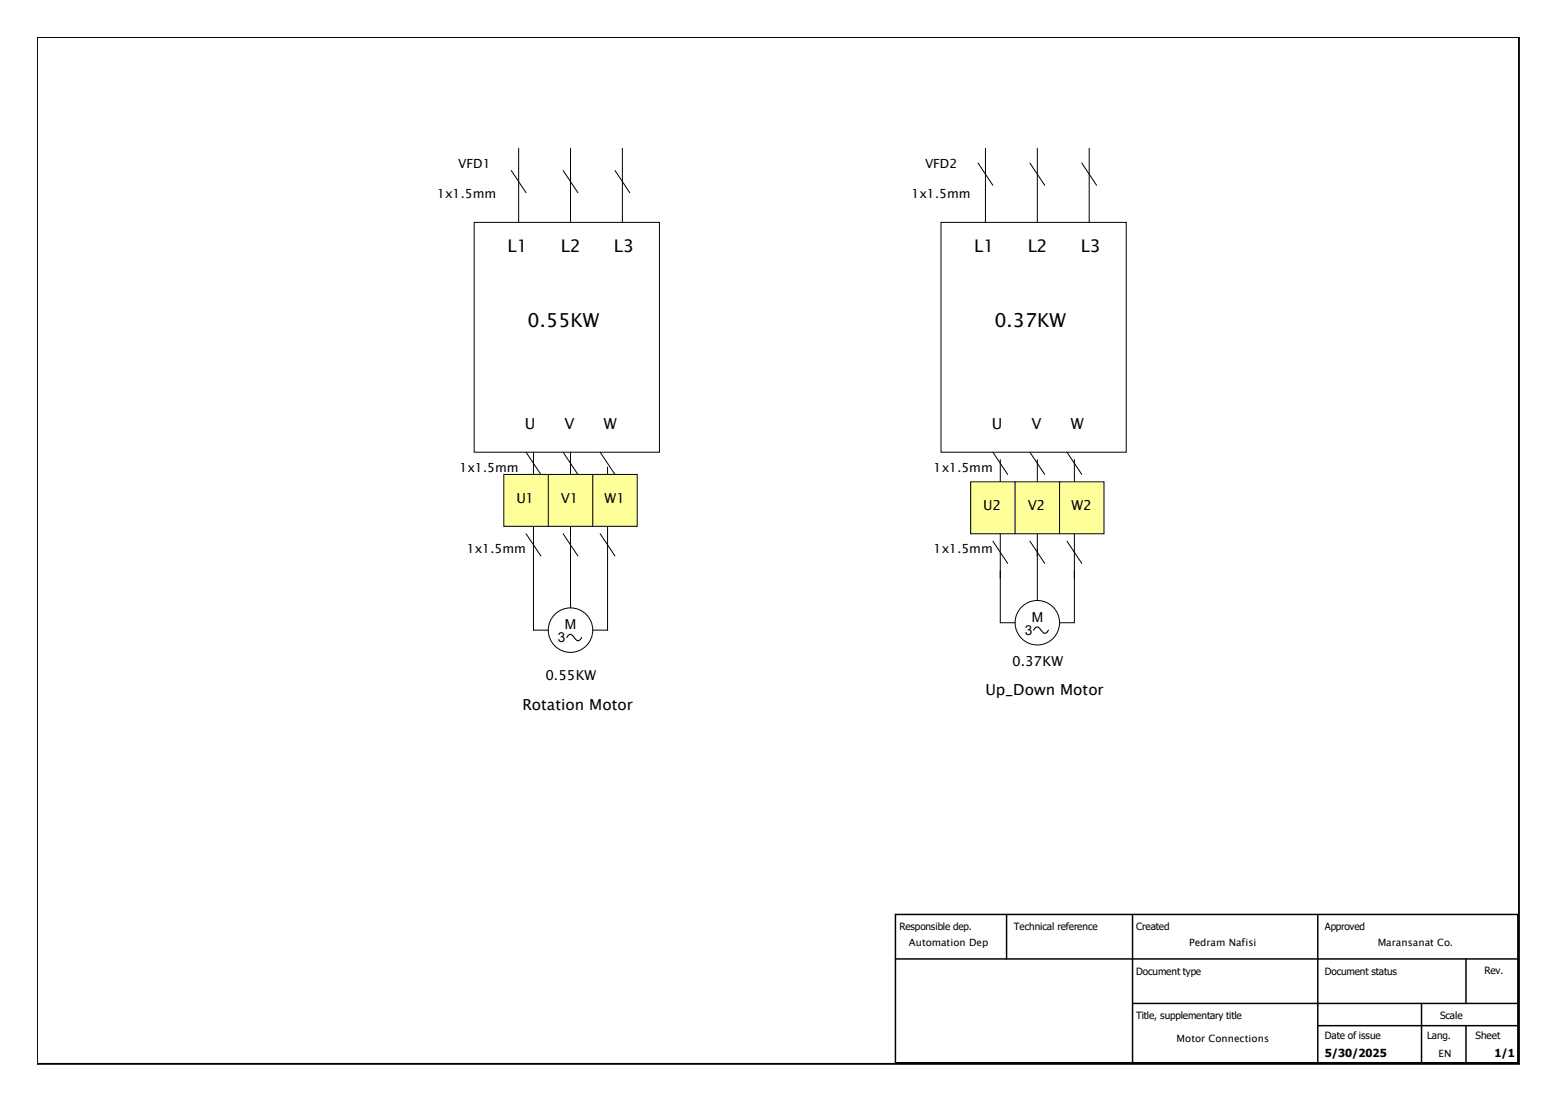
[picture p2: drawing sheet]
<svg xmlns="http://www.w3.org/2000/svg" width="420mm" height="297mm" viewBox="0 0 420 297" stroke-linecap="round" stroke-linejoin="round" font-family="sans-serif">
<g fill="none" stroke="#000" stroke-width=".27">
<path d="M140 40v20M154 40v20M168 40v20M128 60h50v62h-50zM144 122v32M154 122v26M164 126v32M144 170h4M160 170h4"/>
<circle cx="154" cy="170" r="6"/>
</g>
<path d="M153 172l.4-.6a.86 .86 0 0 1 1.4 .4 1.79 1.79 0 0 0 1.4 1l.8-.8" fill="none" stroke="#000" stroke-width=".3"/>
<path d="M136 128h36v14h-36z" fill-rule="evenodd" fill="#ff9" stroke="#000" stroke-width=".27"/>
<g fill="none" stroke="#000" stroke-width=".27">
<path d="M266 40v20M280 40v20M294 40v20M254 60h50v62h-50zM148 128v14M160 128v14M270 124v32M280 124v26M290 124v32"/>
<circle cx="280" cy="168" r="6"/>
</g>
<path d="M279 170l.4-.6a.86 .86 0 0 1 1.4 .4 1.79 1.79 0 0 0 1.4 1l.8-.8" fill="none" stroke="#000" stroke-width=".3"/>
<path d="M262 130h36v14h-36z" fill-rule="evenodd" fill="#ff9" stroke="#000" stroke-width=".27"/>
<g fill="none" stroke="#000" stroke-width=".27">
<path d="M138 46l4 6M152 46l4 6M166 46l4 6M264 44l4 6M278 44l4 6M292 44l4 6M142 122l4 6M152 122l4 6M162 122l4 6M268 122l4 6M274 130v14M278 122l4 6"/>
<path d="M286 130v14M288 122l4 6M142 144l4 6M144 154v16M152 144l4 6M154 148v16M162 144l4 6M164 158v12M268 146l4 6M270 154v14h4M278 146l4 6M280 148v14"/>
<path d="M288 146l4 6M290 154v14h-4"/>
</g>
<path d="M10 10h400v277h-400z" fill="none" stroke="#000" stroke-width=".5"/>
<path d="M241.7 246.7h168v40h-168zM241.7 258.7h168M271.7 246.7v12M305.7 246.7v40M355.7 246.7v40M395.7 258.7v12M305.7 270.7h104M355.7 276.7h54M383.7 270.7v16M395.7 276.7v10" fill="none" stroke="#000" stroke-width=".4"/>
<g font-size="5.2">
<text x="142.4" y="88.1">0.55KW</text>
<text x="268.4" y="88.1">0.37KW</text>
</g>
<g font-size="4.7">
<text x="137" y="67.9">L1</text>
<text x="151.4" y="67.9">L2</text>
<text x="165.7" y="67.9">L3</text>
<text x="263" y="67.9">L1</text>
<text x="277.4" y="67.9">L2</text>
<text x="291.7" y="67.9">L3</text>
</g>
<g font-size="4.1">
<text x="141.7" y="115.7">U</text>
<text x="152.4" y="115.7">V</text>
<text x="163" y="115.7">W</text>
<text x="267.7" y="115.7">U</text>
<text x="278.4" y="115.7">V</text>
<text x="289" y="115.7">W</text>
<text x="141" y="191.6">Rotation Motor</text>
<text x="266" y="187.6">Up_Down Motor</text>
</g>
<g font-size="3.7">
<text x="139.4" y="135.6">U1</text>
<text x="151.4" y="135.6">V1</text>
<text x="163.2" y="135.6">W1</text>
<text x="265.4" y="137.6">U2</text>
<text x="277.4" y="137.6">V2</text>
<text x="289.2" y="137.6">W2</text>
<text x="278.5" y="167.7">M</text>
<text x="150.6" y="173.2">3</text>
<text x="152.5" y="169.7">M</text>
<text x="276.6" y="171.2">3</text>
<text x="273.2" y="179.6">0.37KW</text>
<text x="147.2" y="183.6">0.55KW</text>
</g>
<g font-size="3.4">
<text x="123.7" y="45.4">VFD1</text>
<text x="249.7" y="45.4">VFD2</text>
<text x="118" y="53.3">1x1.5mm</text>
<text x="246" y="53.3">1x1.5mm</text>
<text x="124" y="127.3">1x1.5mm</text>
<text x="252" y="127.3">1x1.5mm</text>
<text x="126" y="149.3">1x1.5mm</text>
<text x="252" y="149.3">1x1.5mm</text>
</g>
<g font-size="3">
<text x="357.6" y="285.2">5/30/2025</text>
<text x="403.4" y="285.2">1/1</text>
</g>
<g font-size="2.7">
<text x="242.8" y="250.8">Responsible dep.</text>
<text x="273.7" y="250.8">Technical reference</text>
<text x="306.7" y="250.8">Created</text>
<text x="357.6" y="250.8">Approved</text>
<text x="245.3" y="255.1">Automation Dep</text>
<text x="321" y="255.1">Pedram Nafisi</text>
<text x="371.9" y="255.1">Maransanat Co.</text>
<text x="306.7" y="263">Document type</text>
<text x="357.6" y="263">Document status</text>
<text x="400.7" y="262.8">Rev.</text>
<text x="306.7" y="274.8">Title, supplementary title</text>
<text x="388.7" y="274.8">Scale</text>
<text x="317.6" y="281.1">Motor Connections</text>
<text x="357.6" y="280.4">Date of issue</text>
<text x="385.2" y="280.4">Lang.</text>
<text x="398.3" y="280.4">Sheet</text>
<text x="388.3" y="285.1">EN</text>
</g>
</svg>
